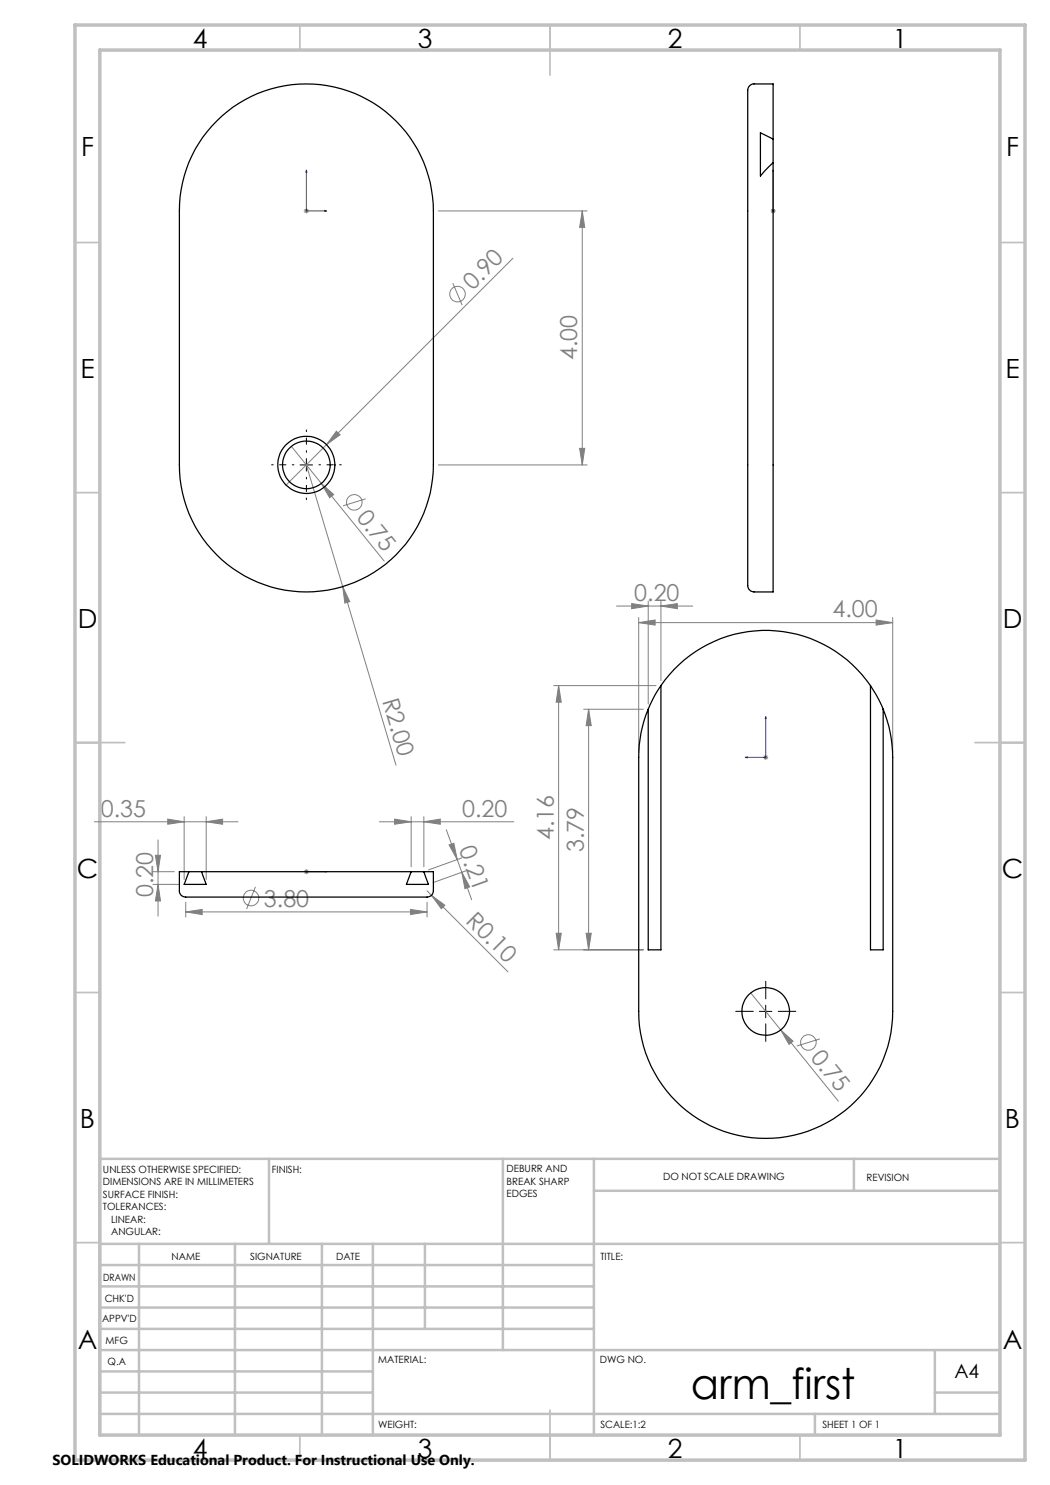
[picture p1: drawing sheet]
<svg xmlns="http://www.w3.org/2000/svg" width="210mm" height="297mm" viewBox="0 0 210 297" stroke-linecap="round" stroke-linejoin="round" font-family="sans-serif">
<g fill="none" stroke="#808080" stroke-width=".2">
<path d="M60.7 42.2h1.1M60.9 41.8l.7 .7M61.3 41.7v1M61.6 41.8l-.7 .7M87.7 42.2h29.7M90.6 56.6l1.8 4.4M102.6 51.6l-45.4 45.4M116.5 42.2v50.8M116.5 42.2l.4 3.3h-1zM154.1 42.2h1.1M154.3 41.8l.7 .7M154.6 41.7v1"/>
<path d="M155 41.8l-.7 .7M58.3 89.3l6 7.4M61.3 93l7.2 24.3M64.3 96.7l2.4 2.2-.8 .7zM64.3 96.7l12.5 15.5M67.3 86.3l.7 .7-2.7 1.9zM73.1 99.8l-4.5 1.4M87.7 93h29.7M115.9 89.7h1l-.4 3.3zM68.5 117.3l1.5 3-1 .3zM68.5 117.3l10.7 35.7M110.7 137.1h20.5"/>
<path d="M111.7 137.1v52.9M111.7 137.1l.6 3.3h-1.1zM123.3 121.2h15.2M126.3 120.7l3.3 .5-3.3 .5zM127.7 124.5l3.3-.5v1zM127.7 123.5v27M127.7 124.5h50.8M129.6 120.2v20.6M132.2 121.2l3.3-.5v1zM132.2 120.2v15.9M175.2 124l3.3 .5-3.3 .5zM178.5 123.5v27"/>
<path d="M116.7 141.8h12M117.7 141.8l.6 3.3h-1.1zM117.7 141.8v48.2M152.6 151.5h1M152.8 151.1l.7 .7M153.1 151v1M153.5 151.1l-.7 .7M18.9 164.4h28.7M30.6 174.3h4.3M30.6 176.9h5.2M31.1 171.1h1l-.5 3.2zM31.6 176.9l.5 3.3h-1z"/>
<path d="M31.6 168v15.2M33.5 163.8l3.3 .6-3.3 .4zM36.8 163.3v12.6M41.2 164.4l3.3-.6v1zM41.2 163.3v12.6M51.1 177.4l-1.8 4.4M60.7 174.3h1.1M60.9 174l.7 .7M61.3 173.8v1M61.6 174l-.7 .7M75.9 164.4h26.9M78.9 163.8l3.3 .6-3.3 .4z"/>
<path d="M82.2 163.3v10.1M84.8 164.4l3.3-.6v1zM84.8 163.3v10.1M85.4 178.1l.9 1M86.3 179.1l2.7 1.9-.7 .7zM86.3 179.1l15.3 15.3M89.3 165.9l2.1 6M89.8 169l1-.3 .6 3.2zM91.4 171.9l1 2.5M92.4 171.6l-6.7 2.4M92.4 174.4l1.9 5.5M92.4 174.4l1.5 3-.9 .3z"/>
<path d="M93.3 174.1l-6.7 2.4M37.1 182.4l3.3-.5v1zM37.1 180.4v3M37.1 182.4h48.3M82.1 181.9l3.3 .5-3.3 .5zM85.4 180.4v3M110.7 190h18M111.2 186.7h1.1l-.6 3.3zM117.2 186.7h1.1l-.6 3.3zM150.1 198.6l17.6 21.6M156.1 206l2.5 2.2-.8 .7zM164 207.8l-4.6 1.4"/>
<circle cx="91.5" cy="58.8" r="1.56"/>
<circle cx="70.9" cy="100.5" r="1.54"/>
<circle cx="50.2" cy="179.6" r="1.56"/>
<circle cx="161.7" cy="208.5" r="1.56"/>
</g>
<g fill="none" stroke="#00f" stroke-width=".2">
<path d="M61.3 34l.1 .4h-.2zM61.3 34v8.2h4M154.6 34v.4v-.4M154.6 34v8.2M64.9 42.1l.4 .1-.4 .1zM154.6 42.1v.2zM154.6 42.2h.1M149 151.5l.5-.1v.2zM153.1 143.3l.1 .4h-.2zM153.1 143.3v8.2h-4.1M61.2 174.3h.2zM61.3 174.3h.1"/>
<path d="M61.3 174.3h4M65.3 174.3h-.4h.4"/>
</g>
<path d="M58.8 93h-4.5M61.3 90.5v-4.5M61.3 95.5v4.4M63.8 93h4.4" fill="none" stroke="#000" stroke-width=".2" stroke-dasharray="15.2 1.3 1.3 1.3" stroke-dashoffset="14.9"/>
<path d="M153.2 199.8v-3.5M150.7 202.3h-3.6M153.2 204.8v3.5M155.7 202.3h3.5" fill="none" stroke="#000" stroke-width=".2" stroke-dasharray="15.2 1.3 1.3 1.3"/>
<path d="M60 93h2.5M61.3 91.7v2.5M151.9 202.3h2.5M153.1 201v2.5" fill="none" stroke="#000" stroke-width=".2"/>
<g fill="none" stroke="#c0c0c0" stroke-width=".35">
<path d="M60 5v5M110 5v10M160 5v5M15 48.5h5M200 48.5h5M15 98.5h5M200 98.5h5M15 148.5h10M195 148.5h10M15 198.5h5M200 198.5h5M15 248.5h5"/>
<path d="M200 248.5h5M60 287v5M110 282v10M160 287v5"/>
</g>
<g fill="none" stroke="#c0c0c0" stroke-width=".5">
<path d="M53.8 231.8v17M100.6 231.8v38.2M118.8 231.8v55.2M118.8 238.2h81.2M170.8 231.8v6.4M200 231.8h-180v55.2M20 248.8h180M20 257.3h98.8M20 253h98.8M27.8 248.8v38.2M47 248.8v38.2M64.4 248.8v38.2"/>
<path d="M74.6 248.8v38.2M85 248.8v17M20 265.8h98.8M20 261.5h98.8M20 278.5h54.6M20 274.3h54.6M20 270h180M187 278.5h13M187 270v12.8M20 282.8h180M163 282.8v4.2"/>
</g>
<path d="M15 5h190v287h-190zM20 10h180v277h-180z" fill="none" stroke="#c0c0c0" stroke-width=".7"/>
<g fill="#00f">
<path d="M64.9 42.1l.4 .1-.4 .1zM61.3 34l.1 .4h-.2z"/>
<path d="M154.6 42.1v.2zM154.6 34v.4zM149 151.5l.5 .1v-.2zM153.1 143.3l-.1 .4h.2z"/>
<path d="M64.9 174.3h.4zM61.2 174.3h.2z"/>
</g>
<g fill="#808080">
<path d="M67.3 86.3l.7 .7-2.7 1.9z"/>
<path d="M68.5 117.3l1.5 3-1 .3z"/>
<path d="M156.1 206l2.5 2.2-.8 .7z"/>
<path d="M64.3 96.7l2.4 2.2-.8 .7z"/>
<path d="M86.3 179.1l2.7 1.9-.7 .7z"/>
<path d="M132.2 121.2l3.3-.5v1zM126.3 120.7l3.3 .5-3.3 .5zM41.2 164.4l3.3-.6v1zM33.5 163.8l3.3 .6-3.3 .4zM82.1 181.9l3.3 .5-3.3 .5zM37.1 182.4l3.3-.5v1z"/>
<path d="M78.9 163.8l3.3 .6-3.3 .4zM84.8 164.4l3.3-.6v1z"/>
<path d="M117.2 186.7h1.1l-.6 3.3zM117.7 141.8l.6 3.3h-1.1zM111.2 186.7h1.1l-.6 3.3zM111.7 137.1l.6 3.3h-1.1zM31.6 176.9l.5 3.3h-1zM31.1 171.1h1l-.5 3.2z"/>
<path d="M116.5 42.2l.4 3.3h-1zM115.9 89.7h1l-.4 3.3z"/>
<path d="M89.8 169l1-.3 .6 3.2zM92.4 174.4l1.5 3-.9 .3z"/>
<path d="M127.7 124.5l3.3-.5v1zM175.2 124l3.3 .5-3.3 .5z"/>
</g>
<g fill="none" stroke="#000" stroke-width=".25">
<path d="M43.3 24.2a25.4 25.4 0 0 1 27.7-5.5 25.4 25.4 0 0 1 15.7 23.5v50.8a25.4 25.4 0 0 1-25.4 25.4 25.4 25.4 0 0 1-25.4-25.4v-50.8a25 25 0 0 1 7.4-18zM154.6 27.8v-11h-3.8a1.54 1.54 0 0 0-1.3 2v97.8a1.44 1.44 0 0 0 1.3 1.8h3.8v-85.9M154.6 27.8l-2.5-1.2v8.6l2.5-2.7M154.6 27.8v4.7M132.2 137.1a25.4 25.4 0 0 1 41.9 0M132.2 137.1l-1.1 1.8-1.5 2.9M132.2 137.1v52.9h-2.6v-48.2M174.1 137.1l1.7 2.9 .8 1.8M174.1 137.1v52.9h2.5v-48.2M129.6 141.8a24.3 24.3 0 0 0-1.9 9.7v50.8a25.4 25.4 0 0 0 25.4 25.4 25.4 25.4 0 0 0 25.4-25.4v-50.8a26 26 0 0 0-1.9-9.7M37.8 174.3h-1.9v3.8a1.46 1.46 0 0 0 1.8 1.3h47.4a1.39 1.39 0 0 0 1.6-1.3v-3.8h-1.9M37.8 174.3l-1 2.6h4.4l-.9-2.6"/>
<path d="M37.8 174.3h2.5M40.3 174.3h41.9M82.2 174.3l-.9 2.6h4.4l-.9-2.6M82.2 174.3h2.6"/>
<circle cx="61.3" cy="93" r="5.7"/>
<circle cx="61.3" cy="93" r="4.8"/>
<circle cx="153.1" cy="202.3" r="4.8"/>
</g>
<text font-size="8.5" x="138.2" y="279.7">arm_first</text>
<g font-size="5.3">
<text x="38.5" y="9.5">4</text>
<text x="83.5" y="9.5">3</text>
<text x="133.6" y="9.5">2</text>
<text x="178.6" y="9.5">1</text>
<text x="16.2" y="31.3">F</text>
<text x="201.2" y="31.3">F</text>
<text x="16.1" y="75.5">E</text>
<text x="201.1" y="75.5">E</text>
<text x="15.5" y="125.5">D</text>
<text x="200.5" y="125.5">D</text>
<text x="15.4" y="175.5">C</text>
<text x="200.4" y="175.5">C</text>
<text x="16" y="225.5">B</text>
<text x="201" y="225.5">B</text>
<text x="15.5" y="269.8">A</text>
<text x="200.5" y="269.8">A</text>
<text x="38.5" y="291.5">4</text>
<text x="83.5" y="291.5">3</text>
<text x="133.6" y="291.5">2</text>
<text x="178.6" y="291.5">1</text>
</g>
<g font-size="4.7" fill="#808080">
<text x="94.5" y="58.2" transform="rotate(-45 94.5 58.2)">0.90</text>
<text x="115.4" y="72.1" transform="rotate(-90 115.4 72.1)">4.00</text>
<text x="71.2" y="103.5" transform="rotate(51 71.2 103.5)">0.75</text>
<text x="126.9" y="120.2">0.20</text>
<text x="166.5" y="123.5">4.00</text>
<text x="76.4" y="140.1" transform="rotate(73 76.4 140.1)">R2.00</text>
<text x="20.2" y="163.3">0.35</text>
<text x="92.4" y="163.3">0.20</text>
<text x="91.8" y="169.9" transform="rotate(70 91.8 169.9)">0.21</text>
<text x="110.7" y="168.1" transform="rotate(-90 110.7 168.1)">4.16</text>
<text x="116.7" y="170.4" transform="rotate(-90 116.7 170.4)">3.79</text>
<text x="30.6" y="179.4" transform="rotate(-90 30.6 179.4)">0.20</text>
<text x="52.8" y="181.3">3.80</text>
<text x="93" y="184.4" transform="rotate(45 93 184.4)">R0.10</text>
<text x="162" y="211.6" transform="rotate(51 162 211.6)">0.75</text>
</g>
<text font-size="3.9" x="190.9" y="275.5">A4</text>
<text font-size="2.9" x="10.5" y="292.9">SOLIDWORKS Educational Product. For Instructional Use Only.</text>
<g font-size="2">
<text x="20.6" y="234.6">UNLESS OTHERWISE SPECIFIED:</text>
<text x="20.6" y="237.1">DIMENSIONS ARE IN MILLIMETERS</text>
<text x="20.6" y="239.6">SURFACE FINISH:</text>
<text x="54.4" y="234.6">FINISH:</text>
<text x="101.3" y="234.5">DEBURR AND</text>
<text x="101.3" y="237">BREAK SHARP</text>
<text x="101.3" y="239.5">EDGES</text>
<text x="132.6" y="236">DO NOT SCALE DRAWING</text>
<text x="173.3" y="236.2">REVISION</text>
<text x="20.6" y="242.1">TOLERANCES:</text>
<text x="22.2" y="244.6">LINEAR:</text>
<text x="22.2" y="247.1">ANGULAR:</text>
<text x="34.3" y="252">NAME</text>
<text x="50" y="251.9">SIGNATURE</text>
<text x="67.2" y="251.9">DATE</text>
<text x="120.1" y="251.9">TITLE:</text>
<text x="20.6" y="256.1">DRAWN</text>
<text x="20.9" y="260.3">CHK'D</text>
<text x="20.4" y="264.4">APPV'D</text>
<text x="21.1" y="268.8">MFG</text>
<text x="21.5" y="273">Q.A</text>
<text x="75.6" y="272.5">MATERIAL:</text>
<text x="120" y="272.5">DWG NO.</text>
<text x="75.6" y="285.5">WEIGHT:</text>
<text x="120.1" y="285.6">SCALE:1:2</text>
<text x="164.5" y="285.6">SHEET 1 OF 1</text>
</g>
</svg>
